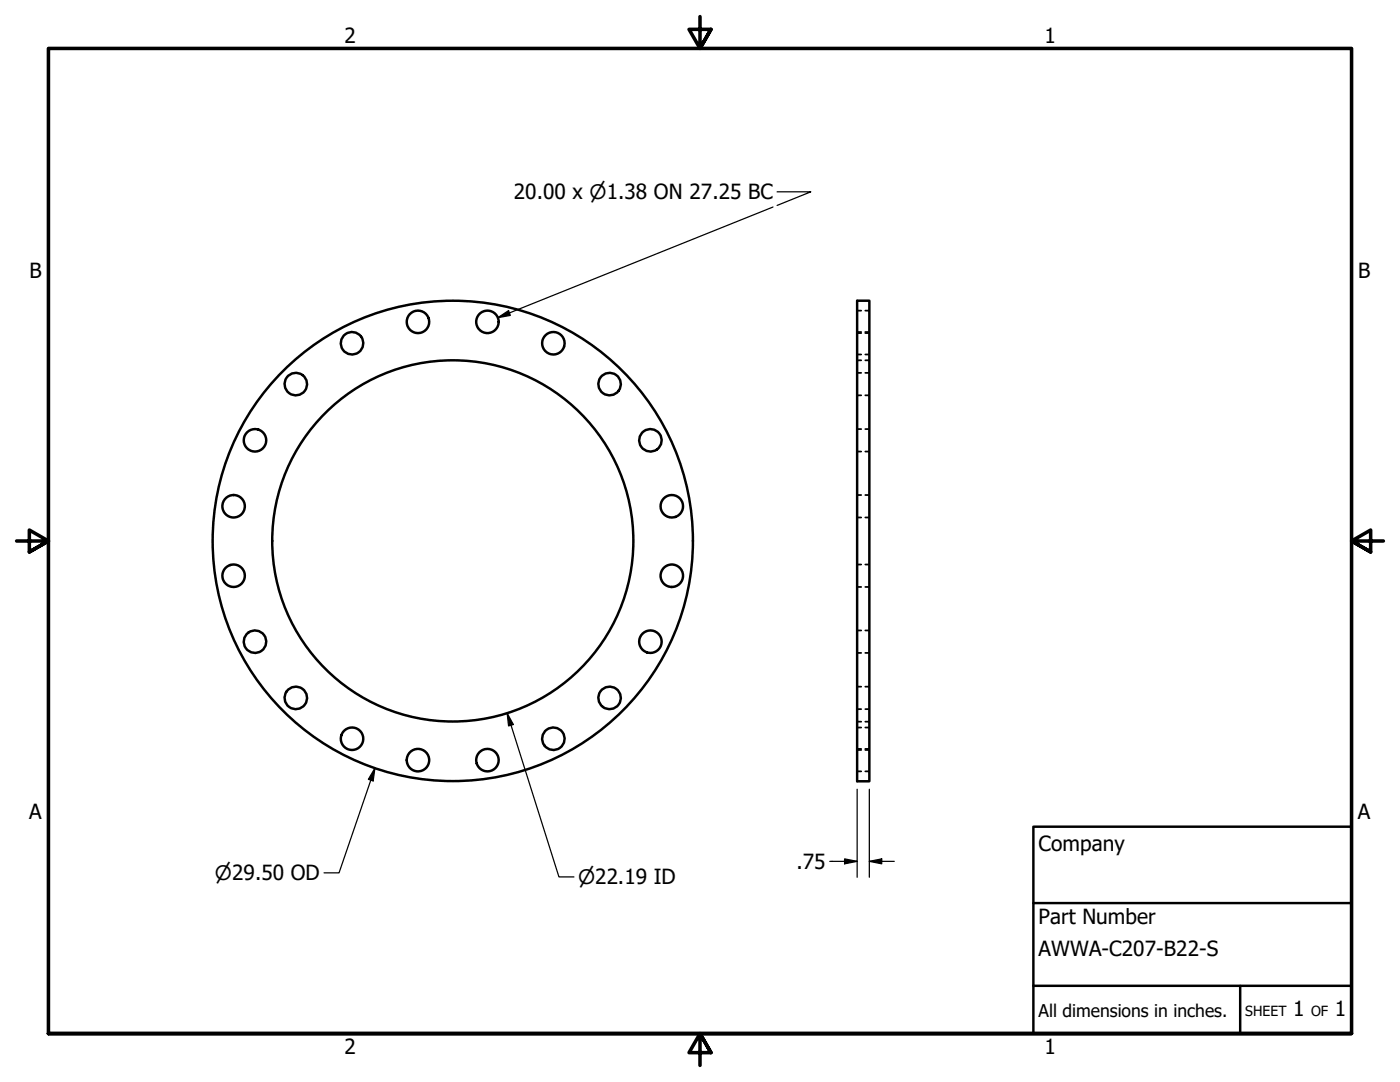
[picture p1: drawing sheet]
<svg xmlns="http://www.w3.org/2000/svg" width="279mm" height="216mm" viewBox="0 0 279 216" stroke-linecap="round" stroke-linejoin="round" font-family="sans-serif">
<!-- layer: Visible (ANSI) -->
<g fill="none" stroke="#000" stroke-width=".49">
<path d="M171.1 60h2.4v95.9h-2.4z"/>
<circle cx="59" cy="76.6" r="2.24"/>
<circle cx="70.3" cy="68.5" r="2.24"/>
<circle cx="83.4" cy="64.2" r="2.24"/>
<circle cx="97.3" cy="64.2" r="2.24"/>
<circle cx="110.4" cy="68.5" r="2.24"/>
<circle cx="121.7" cy="76.6" r="2.24"/>
<circle cx="50.9" cy="87.9" r="2.24"/>
<circle cx="129.8" cy="87.9" r="2.24"/>
<circle cx="46.6" cy="101" r="2.24"/>
<circle cx="46.6" cy="114.9" r="2.24"/>
<circle cx="90.4" cy="107.9" r="47.9"/>
<circle cx="90.4" cy="107.9" r="36"/>
<circle cx="134.1" cy="101" r="2.24"/>
<circle cx="134.1" cy="114.9" r="2.24"/>
<circle cx="50.9" cy="128" r="2.24"/>
<circle cx="59" cy="139.3" r="2.24"/>
<circle cx="121.7" cy="139.3" r="2.24"/>
<circle cx="129.8" cy="128" r="2.24"/>
<circle cx="70.3" cy="147.4" r="2.24"/>
<circle cx="83.4" cy="151.7" r="2.24"/>
<circle cx="97.3" cy="151.7" r="2.24"/>
<circle cx="110.4" cy="147.4" r="2.24"/>
</g>
<!-- layer: Hidden (ANSI) -->
<g fill="none" stroke="#000" stroke-width=".35">
<path d="M171.1 71.9h.8M171.1 70.7h.8M171.1 66.3h.8M171.1 78.9h.8M171.1 74.4h.8M171.1 66.5h.8M171.1 62h.8M172.7 71.9h.8M172.7 70.7h.8M172.7 66.3h.8M172.7 78.9h.8M172.7 74.4h.8"/>
<path d="M172.7 66.5h.8M172.7 62h.8M171.1 90.1h.8M171.1 85.6h.8M171.1 98.8h.8M172.7 90.1h.8M172.7 85.6h.8M172.7 98.8h.8M171.1 103.3h.8M171.1 117.1h.8M171.1 112.6h.8M172.7 103.3h.8"/>
<path d="M172.7 117.1h.8M172.7 112.6h.8M171.1 130.3h.8M171.1 125.8h.8M171.1 137h.8M172.7 130.3h.8M172.7 125.8h.8M172.7 137h.8M171.1 144h.8M171.1 141.5h.8M171.1 149.6h.8M171.1 145.2h.8"/>
<path d="M171.1 153.9h.8M171.1 149.4h.8M172.7 144h.8M172.7 141.5h.8M172.7 149.6h.8M172.7 145.2h.8M172.7 153.9h.8M172.7 149.4h.8"/>
</g>
<!-- layer: Border (ANSI) -->
<path d="M139.7 3.3v6.4l-2.2-3.8h4.4l-2.2 3.8 2.2-3.8M3.3 107.9h6.4l-3.8-2.1v4.3l3.8-2.2-3.8 2.2M276.1 107.9h-6.4l3.8-2.1v4.3l-3.8-2.2 3.8 2.2M9.7 206.2v-196.5h260v196.5h-260h260M141.9 210l-2.2-3.8 2.2 3.8h-4.4l2.2-3.8v6.4" fill="none" stroke="#000" stroke-width=".71"/>
<!-- layer: Title (ANSI) -->
<path d="M206.2 165h63.5v41.2h-63.5zM206.2 196.7h63.5M206.2 180.2h63.5M247.5 196.7v9.5" fill="none" stroke="#000" stroke-width=".49"/>
<!-- layer: Dimension (ANSI) -->
<g fill="none" stroke="#000" stroke-width=".25">
<path d="M155.1 38.3h6.7l-6.7 2.7M154.3 41.3l-55 22.1M99.3 63.4l2.2-1.4 .3 .9zM74.8 153.3l-.3 2.5-1-.3zM74.8 153.3l-7.1 20.9h-3M101.2 142.3l1.2 2.3-.9 .3zM101.2 142.3l10.3 32.7h3M171.1 157.5v17.5M173.5 157.5v17.5M165.6 171.9h5.5M168.6 171.4l2.5 .5-2.5 .5zM173.5 171.9l2.5-.5v1z"/>
<path d="M173.5 171.9h5"/>
</g>
<g fill="#000">
<path d="M99.3 63.4l2.2-1.4 .3 .9z" fill-rule="evenodd"/>
<path d="M74.8 153.3l-.3 2.5-1-.3z" fill-rule="evenodd"/>
<path d="M101.2 142.3l1.2 2.3-.9 .3z" fill-rule="evenodd"/>
<path d="M168.6 171.4l2.5 .5-2.5 .5z" fill-rule="evenodd"/>
<path d="M173.5 171.9l2.5-.5v1z" fill-rule="evenodd"/>
</g>
<g font-size="4.2">
<text x="68.7" y="8.6">2</text>
<text x="208.4" y="8.6">1</text>
<text x="102.6" y="39.8">20.00 x ⌀1.38 ON 27.25 BC</text>
<text x="5.9" y="55.5">B</text>
<text x="271" y="55.5">B</text>
<text x="5.8" y="163.4">A</text>
<text x="271" y="163.4">A</text>
<text x="158.9" y="173.4">.75</text>
<text x="207.3" y="169.8">Company</text>
<text x="207.3" y="184.4">Part Number</text>
<text x="207.3" y="190.7">AWWA-C207-B22-S</text>
<text x="258.1" y="202.8">1</text>
<text x="266.4" y="202.8">1</text>
<text x="68.7" y="210.3">2</text>
<text x="208.4" y="210.3">1</text>
</g>
<g font-size="4">
<text x="42.9" y="175.6">⌀29.50 OD</text>
<text x="115.4" y="176.4">⌀22.19 ID</text>
</g>
<text font-size="3.5" x="207.3" y="202.9">All dimensions in inches.</text>
<g font-size="2.8">
<text x="248.5" y="202.8">SHEET</text>
<text x="261.7" y="202.8">OF</text>
</g>
</svg>
